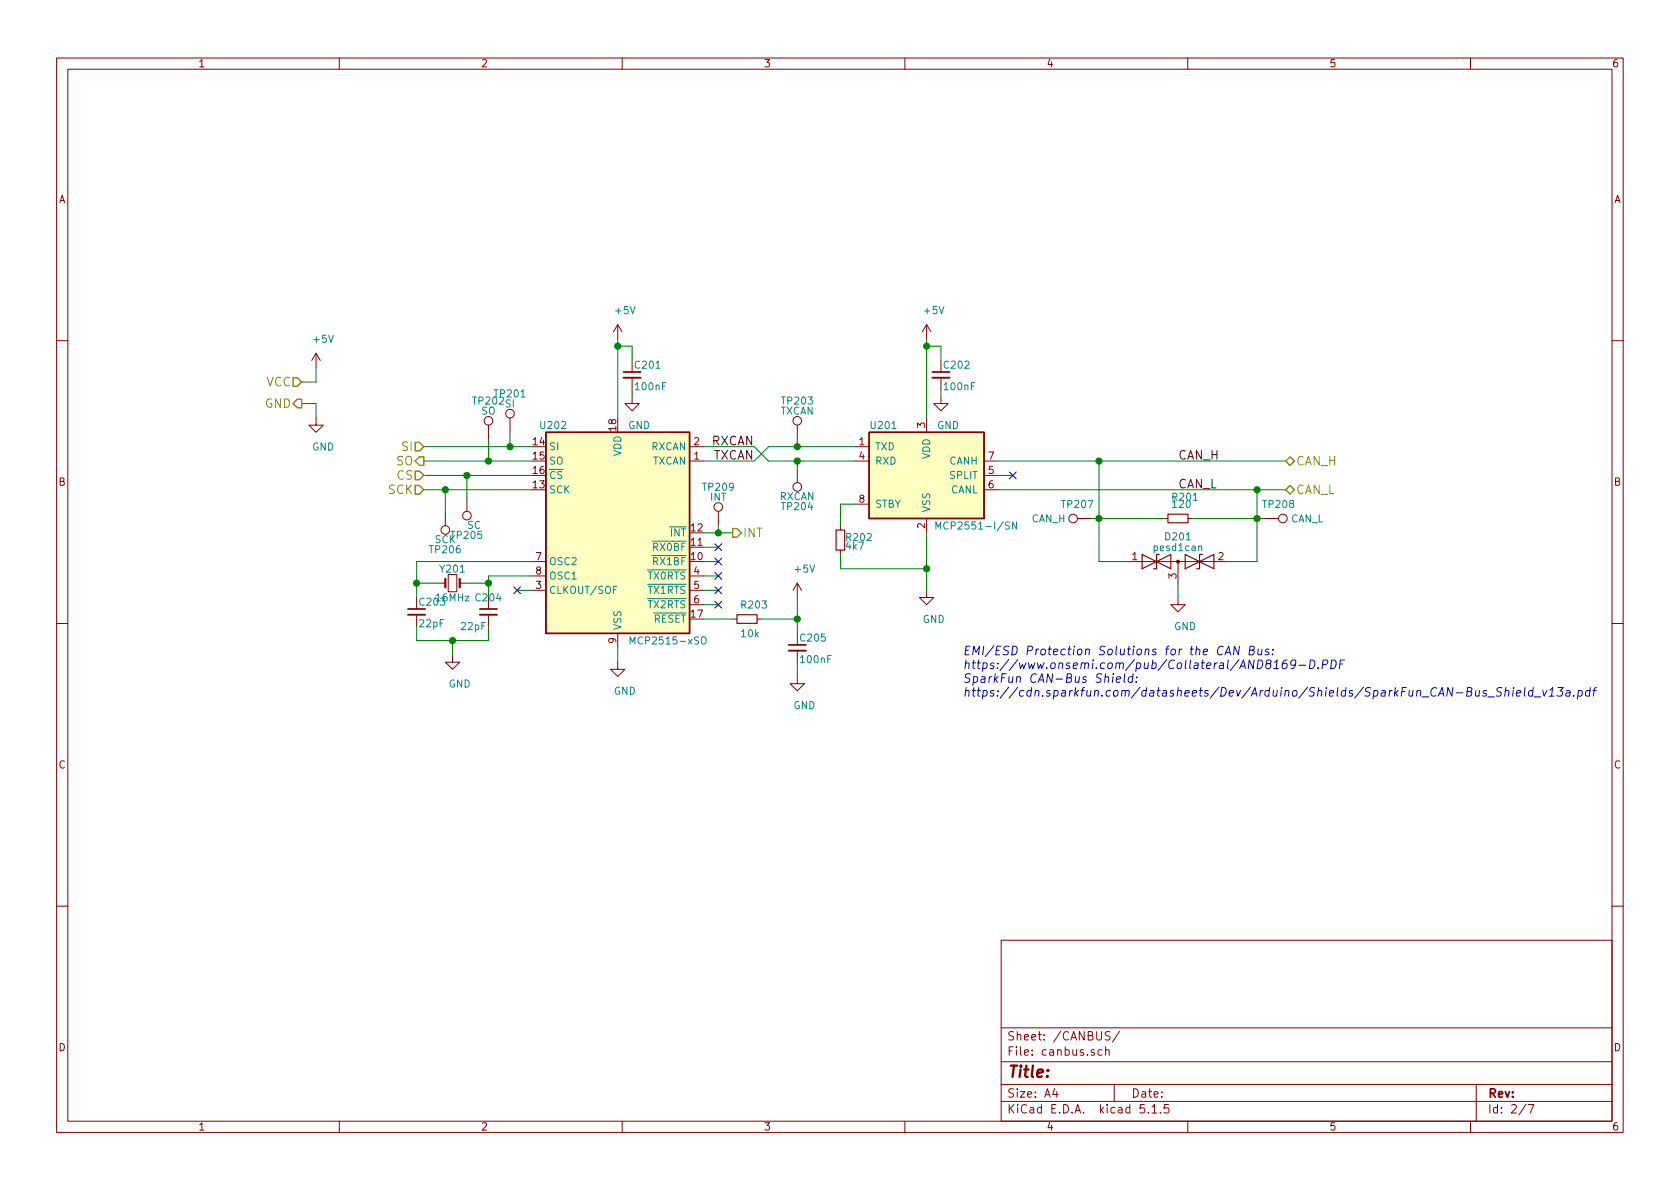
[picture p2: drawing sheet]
EESchema Schematic File Version 4
LIBS:MAB19-cache
EELAYER 26 0
EELAYER END
$Descr A4 11693 8268
encoding utf-8
Sheet 2 7
Title ""
Date ""
Rev ""
Comp ""
Comment1 ""
Comment2 ""
Comment3 ""
Comment4 ""
$EndDescr
$Comp
L Interface_CAN_LIN:MCP2561-E-SN U201
U 1 1
P 6450 3300
F 0 "U201" H 6050 3650 50  0000 L CNN
F 1 "MCP2551-I/SN" H 6500 2950 50  0000 L CNN
F 2 "Package_SO:SOIC-8_3.9x4.9mm_P1.27mm" H 6450 2800 50  0001 C CIN
F 3 "" H 6450 3300 50  0001 C CNN
	1    6450 3300
	1    0    0    -1  
$EndComp
Text Label 5250 3200 2    60   ~ 0
TXCAN
Text Label 5250 3100 2    60   ~ 0
RXCAN
NoConn ~ 3600 4100
NoConn ~ 5000 3800
NoConn ~ 5000 3900
NoConn ~ 5000 4000
NoConn ~ 5000 4100
NoConn ~ 5000 4200
$Comp
L Device:R_Small R203
U 1 1
P 5200 4300
F 0 "R203" V 5100 4250 50  0000 L CNN
F 1 "10k" V 5300 4250 50  0000 L CNN
F 2 "Resistor_SMD:R_0805_2012Metric_Pad1.15x1.40mm_HandSolder" H 5200 4300 50  0001 C CNN
F 3 "" H 5200 4300 50  0001 C CNN
	1    5200 4300
	0    1    1    0   
$EndComp
$Comp
L Device:R_Small R202
U 1 1
P 5850 3750
F 0 "R202" H 5880 3770 50  0000 L CNN
F 1 "4k7" H 5880 3710 50  0000 L CNN
F 2 "Resistor_SMD:R_0805_2012Metric_Pad1.15x1.40mm_HandSolder" H 5850 3750 50  0001 C CNN
F 3 "" H 5850 3750 50  0001 C CNN
	1    5850 3750
	1    0    0    -1  
$EndComp
NoConn ~ 7050 3300
Text Label 8200 3200 0    60   ~ 0
CAN_H
Text Label 8200 3400 0    60   ~ 0
CAN_L
$Comp
L Device:R_Small R201
U 1 1
P 8200 3600
F 0 "R201" V 8050 3550 50  0000 L CNN
F 1 "120" V 8100 3550 50  0000 L CNN
F 2 "Resistor_SMD:R_0805_2012Metric_Pad1.15x1.40mm_HandSolder" H 8200 3600 50  0001 C CNN
F 3 "" H 8200 3600 50  0001 C CNN
	1    8200 3600
	0    1    1    0   
$EndComp
Wire Wire Line
	4900 3700 5000 3700
Wire Wire Line
	2950 3100 3550 3100
Wire Wire Line
	2950 3300 3250 3300
Wire Wire Line
	2950 3400 3100 3400
Wire Wire Line
	5550 4300 5300 4300
Wire Wire Line
	5850 3650 5850 3500
Wire Wire Line
	5850 3500 5950 3500
Wire Wire Line
	6950 3200 7650 3200
Wire Wire Line
	6950 3400 8750 3400
Text HLabel 2950 3100 0    60   Input ~ 0
SI
Text HLabel 2950 3200 0    60   Output ~ 0
SO
Text HLabel 2950 3300 0    60   Input ~ 0
CS
Text HLabel 2950 3400 0    60   Input ~ 0
SCK
Text HLabel 5100 3700 2    60   Output ~ 0
INT
Wire Wire Line
	4300 4600 4300 4500
Text HLabel 2100 2800 0    60   Output ~ 0
GND
Text HLabel 2100 2650 0    60   Input ~ 0
VCC
Text HLabel 8950 3200 2    60   BiDi ~ 0
CAN_H
Text HLabel 8950 3400 2    60   BiDi ~ 0
CAN_L
Wire Wire Line
	5250 3100 5350 3200
Wire Wire Line
	5250 3200 5350 3100
Wire Wire Line
	5350 3100 5550 3100
Wire Wire Line
	5350 3200 5550 3200
$Comp
L Device:C_Small C201
U 1 1
P 4400 2600
F 0 "C201" H 4410 2670 50  0000 L CNN
F 1 "100nF" H 4410 2520 50  0000 L CNN
F 2 "Capacitor_SMD:C_0805_2012Metric_Pad1.15x1.40mm_HandSolder" H 4400 2600 50  0001 C CNN
F 3 "" H 4400 2600 50  0001 C CNN
	1    4400 2600
	1    0    0    -1  
$EndComp
Connection ~ 4300 2400
$Comp
L Device:D_TVS_x2_AAC D201
U 1 1
P 8200 3900
F 0 "D201" H 8200 4075 50  0000 C CNN
F 1 "pesd1can" H 8200 4000 50  0000 C CNN
F 2 "Package_TO_SOT_SMD:SOT-23_Handsoldering" H 8050 3900 50  0001 C CNN
F 3 "https://assets.nexperia.com/documents/data-sheet/PESD1CAN.pdf" H 8050 3900 50  0001 C CNN
	1    8200 3900
	1    0    0    -1  
$EndComp
Text Notes 6700 4850 0    60   Italic 0
EMI/ESD Protection Solutions for the CAN Bus: \nhttps://www.onsemi.com/pub/Collateral/AND8169-D.PDF\nSparkFun CAN-Bus Shield:\nhttps://cdn.sparkfun.com/datasheets/Dev/Arduino/Shields/SparkFun_CAN-Bus_Shield_v13a.pdf
$Comp
L Connector:TestPoint TP203
U 1 1
P 5550 3050
F 0 "TP203" H 5550 3320 50  0000 C CNN
F 1 "TXCAN" H 5550 3250 50  0000 C CNN
F 2 "TestPoint:TestPoint_Pad_2.0x2.0mm" H 5750 3050 50  0001 C CNN
F 3 "" H 5750 3050 50  0001 C CNN
	1    5550 3050
	1    0    0    -1  
$EndComp
$Comp
L Connector:TestPoint TP204
U 1 1
P 5550 3250
F 0 "TP204" H 5550 3520 50  0000 C CNN
F 1 "RXCAN" H 5550 3450 50  0000 C CNN
F 2 "TestPoint:TestPoint_Pad_2.0x2.0mm" H 5750 3250 50  0001 C CNN
F 3 "" H 5750 3250 50  0001 C CNN
	1    5550 3250
	-1   0    0    1   
$EndComp
Wire Wire Line
	5550 3050 5550 3100
Connection ~ 5550 3100
Wire Wire Line
	5550 3250 5550 3200
Connection ~ 5550 3200
$Comp
L Connector:TestPoint TP209
U 1 1
P 5000 3650
F 0 "TP209" H 5000 3920 50  0000 C CNN
F 1 "INT" H 5000 3850 50  0000 C CNN
F 2 "TestPoint:TestPoint_Pad_2.0x2.0mm" H 5200 3650 50  0001 C CNN
F 3 "" H 5200 3650 50  0001 C CNN
	1    5000 3650
	1    0    0    -1  
$EndComp
$Comp
L Connector:TestPoint TP201
U 1 1
P 3550 3000
F 0 "TP201" H 3550 3270 50  0000 C CNN
F 1 "SI" H 3550 3200 50  0000 C CNN
F 2 "TestPoint:TestPoint_Pad_2.0x2.0mm" H 3750 3000 50  0001 C CNN
F 3 "" H 3750 3000 50  0001 C CNN
	1    3550 3000
	1    0    0    -1  
$EndComp
$Comp
L Connector:TestPoint TP202
U 1 1
P 3400 3050
F 0 "TP202" H 3400 3320 50  0000 C CNN
F 1 "SO" H 3400 3250 50  0000 C CNN
F 2 "TestPoint:TestPoint_Pad_2.0x2.0mm" H 3600 3050 50  0001 C CNN
F 3 "" H 3600 3050 50  0001 C CNN
	1    3400 3050
	1    0    0    -1  
$EndComp
$Comp
L Connector:TestPoint TP206
U 1 1
P 3100 3550
F 0 "TP206" H 3100 3820 50  0000 C CNN
F 1 "SCK" H 3100 3750 50  0000 C CNN
F 2 "TestPoint:TestPoint_Pad_2.0x2.0mm" H 3300 3550 50  0001 C CNN
F 3 "" H 3300 3550 50  0001 C CNN
	1    3100 3550
	-1   0    0    1   
$EndComp
$Comp
L Connector:TestPoint TP205
U 1 1
P 3250 3450
F 0 "TP205" H 3250 3720 50  0000 C CNN
F 1 "SC" H 3200 3650 50  0000 C CNN
F 2 "TestPoint:TestPoint_Pad_2.0x2.0mm" H 3450 3450 50  0001 C CNN
F 3 "" H 3450 3450 50  0001 C CNN
	1    3250 3450
	-1   0    0    1   
$EndComp
Wire Wire Line
	5000 3650 5000 3700
Connection ~ 5000 3700
Wire Wire Line
	3100 3550 3100 3400
Connection ~ 3100 3400
Wire Wire Line
	3250 3450 3250 3300
Connection ~ 3250 3300
Wire Wire Line
	3550 3000 3550 3100
Connection ~ 3550 3100
Wire Wire Line
	3400 3200 3400 3050
Connection ~ 3400 3200
Wire Wire Line
	2950 3200 3400 3200
Wire Wire Line
	7650 3200 7650 3600
Connection ~ 7650 3200
Wire Wire Line
	8750 3400 8750 3600
Connection ~ 8750 3400
Connection ~ 8750 3600
Wire Wire Line
	7600 3600 7650 3600
Connection ~ 7650 3600
$Comp
L Connector:TestPoint TP208
U 1 1
P 8800 3600
F 0 "TP208" V 8700 3700 50  0000 C CNN
F 1 "CAN_L" V 8800 3900 50  0000 C CNN
F 2 "TestPoint:TestPoint_Pad_2.0x2.0mm" H 9000 3600 50  0001 C CNN
F 3 "" H 9000 3600 50  0001 C CNN
	1    8800 3600
	0    1    1    0   
$EndComp
$Comp
L Connector:TestPoint TP207
U 1 1
P 7600 3600
F 0 "TP207" V 7500 3700 50  0000 C CNN
F 1 "CAN_H" V 7600 3900 50  0000 C CNN
F 2 "TestPoint:TestPoint_Pad_2.0x2.0mm" H 7800 3600 50  0001 C CNN
F 3 "" H 7800 3600 50  0001 C CNN
	1    7600 3600
	0    -1   1    0   
$EndComp
Wire Wire Line
	4300 2400 4300 2900
Wire Wire Line
	5550 3100 5950 3100
Wire Wire Line
	5550 3200 5950 3200
Wire Wire Line
	5000 3700 5100 3700
Wire Wire Line
	3100 3400 3700 3400
Wire Wire Line
	3250 3300 3700 3300
Wire Wire Line
	3550 3100 3700 3100
Wire Wire Line
	3400 3200 3700 3200
Wire Wire Line
	7650 3200 8950 3200
Wire Wire Line
	8750 3400 8950 3400
Wire Wire Line
	8750 3600 8800 3600
$Comp
L Device:Crystal_Small Y?
U 1 1
P 3150 4050
AR Path="/5AACA401/5BE72790" Ref="Y?"  Part="1" 
AR Path="/5AABFC1B/5BE72790" Ref="Y201"  Part="1" 
AR Path="/5BE72790" Ref="Y201"  Part="1" 
F 0 "Y201" H 3150 4150 50  0000 C CNN
F 1 "16MHz" H 3150 3950 50  0000 C CNN
F 2 "Crystal:Crystal_HC49-U_Vertical" H 3150 4050 50  0001 C CNN
F 3 "http://www.farnell.com/datasheets/321153.pdf" H 3150 4050 50  0001 C CNN
	1    3150 4050
	1    0    0    -1  
$EndComp
$Comp
L Device:C_Small C?
U 1 1
P 2900 4250
AR Path="/5AACA401/5BE72797" Ref="C?"  Part="1" 
AR Path="/5AABFC1B/5BE72797" Ref="C203"  Part="1" 
AR Path="/5BE72797" Ref="C203"  Part="1" 
F 0 "C203" H 2910 4320 50  0000 L CNN
F 1 "22pF" H 2910 4170 50  0000 L CNN
F 2 "Capacitor_SMD:C_0805_2012Metric_Pad1.15x1.40mm_HandSolder" H 2900 4250 50  0001 C CNN
F 3 "" H 2900 4250 50  0001 C CNN
	1    2900 4250
	1    0    0    -1  
$EndComp
$Comp
L Device:C_Small C?
U 1 1
P 3400 4250
AR Path="/5AACA401/5BE7279E" Ref="C?"  Part="1" 
AR Path="/5AABFC1B/5BE7279E" Ref="C204"  Part="1" 
AR Path="/5BE7279E" Ref="C204"  Part="1" 
F 0 "C204" H 3300 4350 50  0000 L CNN
F 1 "22pF" H 3200 4150 50  0000 L CNN
F 2 "Capacitor_SMD:C_0805_2012Metric_Pad1.15x1.40mm_HandSolder" H 3400 4250 50  0001 C CNN
F 3 "" H 3400 4250 50  0001 C CNN
	1    3400 4250
	1    0    0    -1  
$EndComp
Wire Wire Line
	3400 4050 3250 4050
Wire Wire Line
	3050 4050 2900 4050
Wire Wire Line
	2900 3900 2900 4050
Wire Wire Line
	2900 4450 2900 4350
Wire Wire Line
	3400 4450 3400 4350
Connection ~ 2900 4050
Wire Wire Line
	2900 4050 2900 4150
Wire Wire Line
	3400 4050 3400 4150
Wire Wire Line
	2900 4450 3150 4450
Connection ~ 3150 4450
Wire Wire Line
	3150 4450 3400 4450
Wire Wire Line
	2900 3900 3700 3900
Wire Wire Line
	3400 4000 3400 4050
Connection ~ 3400 4050
Wire Wire Line
	3400 4000 3700 4000
Wire Wire Line
	7050 3300 6950 3300
Wire Wire Line
	3150 4550 3150 4450
$Comp
L power:GND #PWR?
U 1 1
P 3150 4550
AR Path="/5AACA401/5BE727B2" Ref="#PWR?"  Part="1" 
AR Path="/5AABFC1B/5BE727B2" Ref="#PWR0210"  Part="1" 
AR Path="/5BE727B2" Ref="#PWR0210"  Part="1" 
F 0 "#PWR0210" H 3150 4300 50  0001 C CNN
F 1 "GND" H 3200 4350 50  0000 C CNN
F 2 "" H 3150 4550 50  0001 C CNN
F 3 "" H 3150 4550 50  0001 C CNN
	1    3150 4550
	1    0    0    -1  
$EndComp
$Comp
L power:GND #PWR?
U 1 1
P 4400 2750
AR Path="/5AACA401/5BE91DED" Ref="#PWR?"  Part="1" 
AR Path="/5AABFC1B/5BE91DED" Ref="#PWR0204"  Part="1" 
AR Path="/5BE91DED" Ref="#PWR0204"  Part="1" 
F 0 "#PWR0204" H 4400 2500 50  0001 C CNN
F 1 "GND" H 4450 2550 50  0000 C CNN
F 2 "" H 4400 2750 50  0001 C CNN
F 3 "" H 4400 2750 50  0001 C CNN
	1    4400 2750
	1    0    0    -1  
$EndComp
$Comp
L power:+5V #PWR0201
U 1 1
P 4300 2350
F 0 "#PWR0201" H 4300 2200 50  0001 C CNN
F 1 "+5V" H 4350 2550 50  0000 C CNN
F 2 "" H 4300 2350 50  0001 C CNN
F 3 "" H 4300 2350 50  0001 C CNN
	1    4300 2350
	1    0    0    -1  
$EndComp
Wire Wire Line
	4300 2350 4300 2400
Wire Wire Line
	4400 2700 4400 2750
Wire Wire Line
	4400 2500 4400 2400
Wire Wire Line
	4300 2400 4400 2400
$Comp
L Device:C_Small C202
U 1 1
P 6550 2600
F 0 "C202" H 6560 2670 50  0000 L CNN
F 1 "100nF" H 6560 2520 50  0000 L CNN
F 2 "Capacitor_SMD:C_0805_2012Metric_Pad1.15x1.40mm_HandSolder" H 6550 2600 50  0001 C CNN
F 3 "" H 6550 2600 50  0001 C CNN
	1    6550 2600
	1    0    0    -1  
$EndComp
Connection ~ 6450 2400
$Comp
L power:GND #PWR?
U 1 1
P 6550 2750
AR Path="/5AACA401/5BEDED40" Ref="#PWR?"  Part="1" 
AR Path="/5AABFC1B/5BEDED40" Ref="#PWR0205"  Part="1" 
AR Path="/5BEDED40" Ref="#PWR0205"  Part="1" 
F 0 "#PWR0205" H 6550 2500 50  0001 C CNN
F 1 "GND" H 6600 2550 50  0000 C CNN
F 2 "" H 6550 2750 50  0001 C CNN
F 3 "" H 6550 2750 50  0001 C CNN
	1    6550 2750
	1    0    0    -1  
$EndComp
$Comp
L power:+5V #PWR0202
U 1 1
P 6450 2350
F 0 "#PWR0202" H 6450 2200 50  0001 C CNN
F 1 "+5V" H 6500 2550 50  0000 C CNN
F 2 "" H 6450 2350 50  0001 C CNN
F 3 "" H 6450 2350 50  0001 C CNN
	1    6450 2350
	1    0    0    -1  
$EndComp
Wire Wire Line
	6450 2350 6450 2400
Wire Wire Line
	6550 2700 6550 2750
Wire Wire Line
	6550 2500 6550 2400
Wire Wire Line
	6450 2400 6550 2400
Wire Wire Line
	6450 2400 6450 2900
$Comp
L power:+5V #PWR0203
U 1 1
P 2200 2550
F 0 "#PWR0203" H 2200 2400 50  0001 C CNN
F 1 "+5V" H 2250 2750 50  0000 C CNN
F 2 "" H 2200 2550 50  0001 C CNN
F 3 "" H 2200 2550 50  0001 C CNN
	1    2200 2550
	1    0    0    -1  
$EndComp
Wire Wire Line
	2200 2550 2200 2650
Wire Wire Line
	2200 2650 2100 2650
$Comp
L power:GND #PWR?
U 1 1
P 2200 2900
AR Path="/5AACA401/5BEE701B" Ref="#PWR?"  Part="1" 
AR Path="/5AABFC1B/5BEE701B" Ref="#PWR0206"  Part="1" 
AR Path="/5BEE701B" Ref="#PWR0206"  Part="1" 
F 0 "#PWR0206" H 2200 2650 50  0001 C CNN
F 1 "GND" H 2250 2700 50  0000 C CNN
F 2 "" H 2200 2900 50  0001 C CNN
F 3 "" H 2200 2900 50  0001 C CNN
	1    2200 2900
	1    0    0    -1  
$EndComp
Wire Wire Line
	2100 2800 2200 2800
Wire Wire Line
	2200 2800 2200 2900
$Comp
L power:GND #PWR?
U 1 1
P 4300 4600
AR Path="/5AACA401/5BEE915D" Ref="#PWR?"  Part="1" 
AR Path="/5AABFC1B/5BEE915D" Ref="#PWR0211"  Part="1" 
AR Path="/5BEE915D" Ref="#PWR0211"  Part="1" 
F 0 "#PWR0211" H 4300 4350 50  0001 C CNN
F 1 "GND" H 4350 4400 50  0000 C CNN
F 2 "" H 4300 4600 50  0001 C CNN
F 3 "" H 4300 4600 50  0001 C CNN
	1    4300 4600
	1    0    0    -1  
$EndComp
$Comp
L power:GND #PWR?
U 1 1
P 6450 4100
AR Path="/5AACA401/5BEE919A" Ref="#PWR?"  Part="1" 
AR Path="/5AABFC1B/5BEE919A" Ref="#PWR0207"  Part="1" 
AR Path="/5BEE919A" Ref="#PWR0207"  Part="1" 
F 0 "#PWR0207" H 6450 3850 50  0001 C CNN
F 1 "GND" H 6500 3900 50  0000 C CNN
F 2 "" H 6450 4100 50  0001 C CNN
F 3 "" H 6450 4100 50  0001 C CNN
	1    6450 4100
	1    0    0    -1  
$EndComp
Wire Wire Line
	5850 3850 5850 3950
Wire Wire Line
	5850 3950 6450 3950
Wire Wire Line
	6450 3950 6450 4100
Wire Wire Line
	6450 3700 6450 3950
Connection ~ 6450 3950
$Comp
L Device:C_Small C205
U 1 1
P 5550 4500
F 0 "C205" H 5560 4570 50  0000 L CNN
F 1 "100nF" H 5560 4420 50  0000 L CNN
F 2 "Capacitor_SMD:C_0805_2012Metric_Pad1.15x1.40mm_HandSolder" H 5550 4500 50  0001 C CNN
F 3 "" H 5550 4500 50  0001 C CNN
	1    5550 4500
	1    0    0    -1  
$EndComp
Wire Wire Line
	5550 4300 5550 4400
$Comp
L power:GND #PWR?
U 1 1
P 5550 4700
AR Path="/5AACA401/5BEFA640" Ref="#PWR?"  Part="1" 
AR Path="/5AABFC1B/5BEFA640" Ref="#PWR0212"  Part="1" 
AR Path="/5BEFA640" Ref="#PWR0212"  Part="1" 
F 0 "#PWR0212" H 5550 4450 50  0001 C CNN
F 1 "GND" H 5600 4500 50  0000 C CNN
F 2 "" H 5550 4700 50  0001 C CNN
F 3 "" H 5550 4700 50  0001 C CNN
	1    5550 4700
	1    0    0    -1  
$EndComp
Wire Wire Line
	5550 4600 5550 4700
Wire Wire Line
	7650 3600 8100 3600
Wire Wire Line
	8200 4050 8200 4150
Wire Wire Line
	8300 3600 8750 3600
$Comp
L power:GND #PWR?
U 1 1
P 8200 4150
AR Path="/5AACA401/5BF0D416" Ref="#PWR?"  Part="1" 
AR Path="/5AABFC1B/5BF0D416" Ref="#PWR0208"  Part="1" 
AR Path="/5BF0D416" Ref="#PWR0208"  Part="1" 
F 0 "#PWR0208" H 8200 3900 50  0001 C CNN
F 1 "GND" H 8250 3950 50  0000 C CNN
F 2 "" H 8200 4150 50  0001 C CNN
F 3 "" H 8200 4150 50  0001 C CNN
	1    8200 4150
	1    0    0    -1  
$EndComp
Wire Wire Line
	7850 3900 7650 3900
Wire Wire Line
	7650 3900 7650 3600
Wire Wire Line
	8550 3900 8750 3900
Wire Wire Line
	8750 3900 8750 3600
Wire Wire Line
	5000 3800 4900 3800
Wire Wire Line
	4900 4300 5100 4300
Wire Wire Line
	4900 3100 5250 3100
Wire Wire Line
	4900 3200 5250 3200
Wire Wire Line
	5000 4000 4900 4000
Wire Wire Line
	5000 3900 4900 3900
Wire Wire Line
	5000 4100 4900 4100
Wire Wire Line
	5000 4200 4900 4200
Wire Wire Line
	3600 4100 3700 4100
$Comp
L power:+5V #PWR0107
U 1 1
P 5550 4150
F 0 "#PWR0107" H 5550 4000 50  0001 C CNN
F 1 "+5V" H 5600 4350 50  0000 C CNN
F 2 "" H 5550 4150 50  0001 C CNN
F 3 "" H 5550 4150 50  0001 C CNN
	1    5550 4150
	1    0    0    -1  
$EndComp
Wire Wire Line
	5550 4150 5550 4300
Connection ~ 5550 4300
$Comp
L MAB19-rescue:MCP2515-xSO-Interface_CAN_LIN U202
U 1 1
P 4300 3700
AR Path="/5BE69763" Ref="U202"  Part="1" 
AR Path="/5AABFC1B/5BE69763" Ref="U202"  Part="1" 
F 0 "U202" H 3850 4450 50  0000 C CNN
F 1 "MCP2515-xSO" H 4650 2950 50  0000 C CNN
F 2 "Package_SO:SOIC-18W_7.5x11.6mm_P1.27mm" H 4300 2800 50  0001 C CIN
F 3 "http://ww1.microchip.com/downloads/en/DeviceDoc/21801e.pdf" H 4400 2900 50  0001 C CNN
	1    4300 3700
	1    0    0    -1  
$EndComp
$EndSCHEMATC
